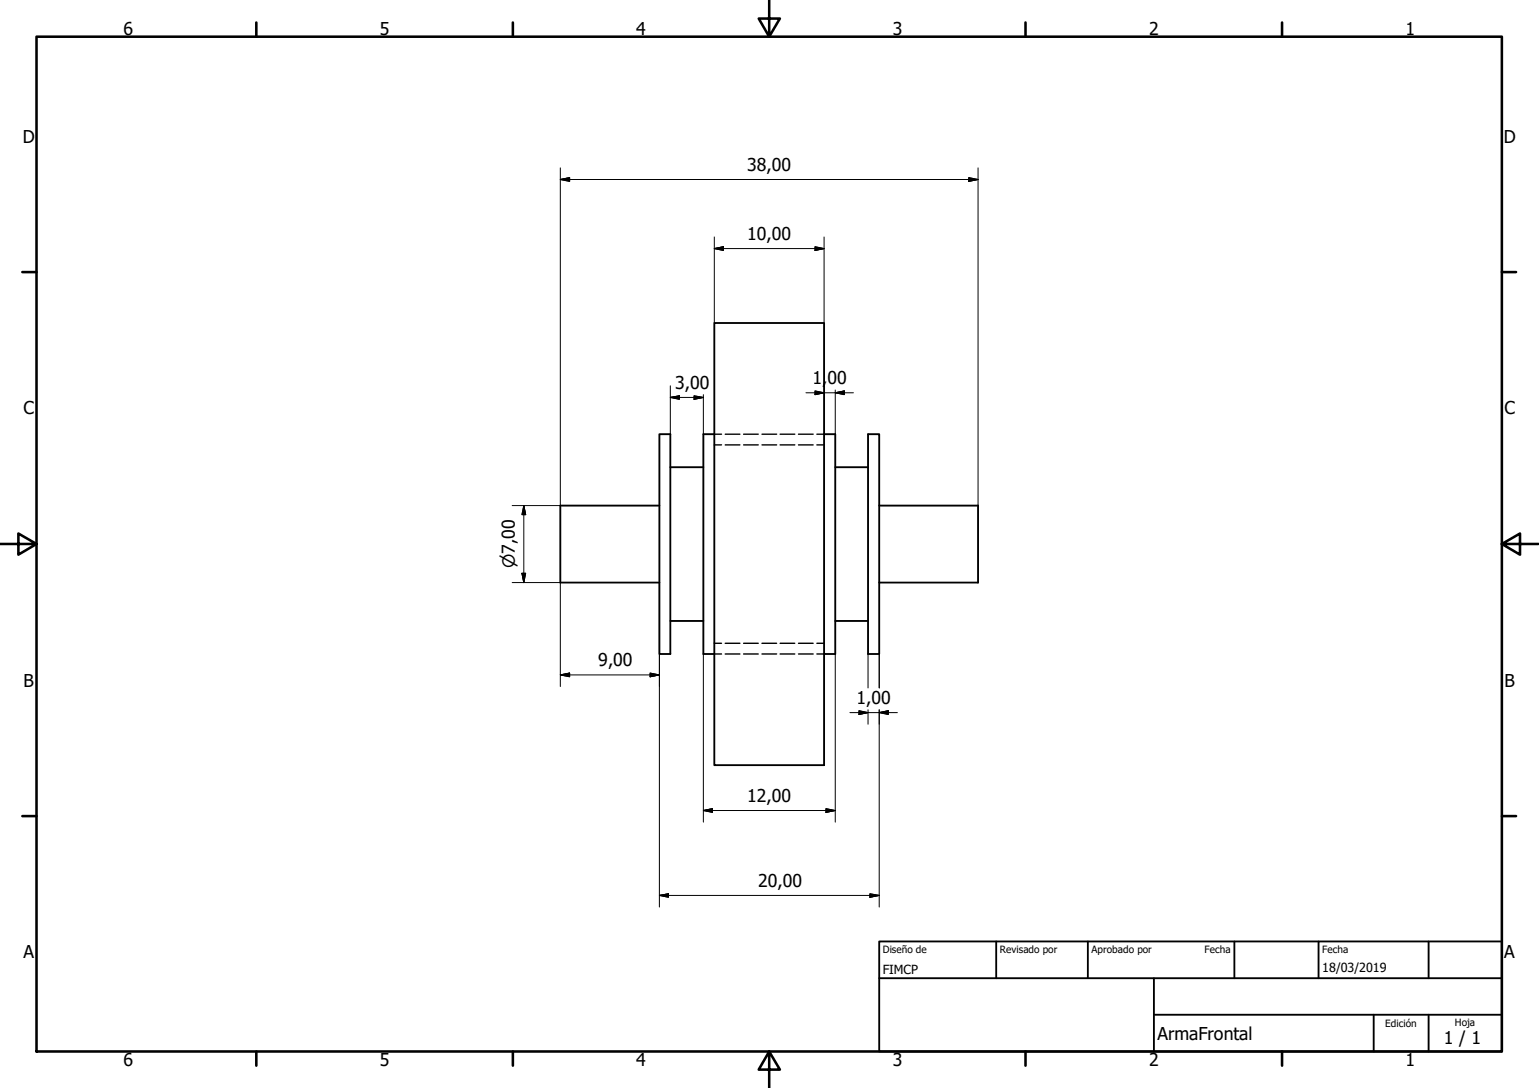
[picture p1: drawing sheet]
<svg xmlns="http://www.w3.org/2000/svg" width="420mm" height="297mm" viewBox="0 0 420 297" stroke-linecap="round" stroke-linejoin="round" font-family="sans-serif">
<!-- layer: Visible (ISO) -->
<path d="M195 88.2h30v120.7h-30zM180 118.5h3v60h-3zM195 118.5h-3v60h3M225 118.5h3v60h-3M237 118.5h3v60h-3zM180 138h-27v21.1h27M183 127.6h9M228 127.6h9M240 138h27v21.1h-27M183 169.5h9M228 169.5h9" fill="none" stroke="#000" stroke-width=".51"/>
<!-- layer: Oculto (ISO) -->
<g fill="none" stroke="#000" stroke-width=".38">
<path d="M195 118.5h2M198 118.5h4M203 118.5h4M208 118.5h4M213 118.5h4M218 118.5h4M223 118.5h2M195 121.5h2M198 121.5h4M203 121.5h4M208 121.5h4M213 121.5h4"/>
<path d="M218 121.5h4M223 121.5h2M195 175.6h2M195 178.5h2M198 175.6h4M198 178.5h4M203 175.6h4M203 178.5h4M208 175.6h4M208 178.5h4M213 175.6h4M213 178.5h4"/>
<path d="M218 175.6h4M218 178.5h4M223 175.6h2M223 178.5h2"/>
</g>
<!-- layer: Borde (ISO) -->
<g fill="none" stroke="#000" stroke-width=".7">
<path d="M10 10h400v277.1h-400zM70 6.1v3.9M140 6.1v3.9M210 0v10l-2.9-4.9h5.8l-2.9 4.9M280 6.1v3.9M350 6.1v3.9M6.1 74.3h3.9M410 74.3h3.9M0 148.5h10l-5-2.8v5.7l5-2.9M410 148.5l5 2.9v-5.7l-5 2.8h10M6.1 222.8h3.9M410 222.8h3.9"/>
<path d="M70 287.1v3.8M140 287.1v3.8M210 287.1l2.9 4.9h-5.8l2.9-4.9v9.9M280 287.1v3.8M350 287.1v3.8"/>
</g>
<path d="M240 257h170v30.1h-170zM272 257v10.1M297 257v10.1M337 257v10.1M360 257v10.1M390 257v10.1M240 267.1h170M315 277h95M315 267.1v20M375 277v10.1M390 277v10.1" fill="none" stroke="#000" stroke-width=".51"/>
<!-- layer: Cota (ISO) -->
<g fill="none" stroke="#000" stroke-width=".27">
<path d="M153 49l2.5-.5v1zM153 45.8v92.2h-13.2M153 49h114M264.5 48.5l2.5 .5-2.5 .5zM267 45.8v92.2M195 67.9l2.5-.5v1zM195 67.9h30M195 64.7v23.5M222.5 67.4l2.5 .5-2.5 .5zM225 64.7v23.5M183 108.5l2.5-.4v.9zM183 108.5h9"/>
<path d="M183 105.3v13.2M189.5 108.1l2.5 .4-2.5 .5zM192 107.7v10.8M220 107.2h13M222.5 106.7l2.5 .5-2.5 .5zM228 107.2l2.5-.5v1zM228 106.5v12M143 138l.5 2.5h-1zM143 138v21.1M139.8 159.1h13.2v28.3M142.5 156.5h1l-.5 2.6zM180 159.1v88.5"/>
<path d="M192 178.5v46M228 178.5v46M237 178.5v9.3M240 178.5v9.3M153 184.3l2.5-.5v1zM153 184.3h27M177.5 183.8l2.5 .5-2.5 .5zM232 194.5h13M234.5 194l2.5 .5-2.5 .6zM237 193.8v3.9M240 194.5l2.5-.5v1.1zM240 193.8v53.8"/>
<path d="M192 221.3l2.5-.5v1zM192 221.3h36M225.5 220.8l2.5 .5-2.5 .5zM180 244.5l2.5-.5v1zM180 244.5h60M237.5 244l2.5 .5-2.5 .5z"/>
</g>
<g fill="#000" stroke="#000" stroke-width=".27">
<path d="M153 49l2.5-.5zM153 49l2.5-.5v1zM264.5 49.5l2.5-.5zM264.5 48.5l2.5 .5-2.5 .5zM195 67.9l2.5-.5zM195 67.9l2.5-.5v1zM222.5 68.4l2.5-.5zM222.5 67.4l2.5 .5-2.5 .5zM183 108.5l2.5-.4zM183 108.5l2.5-.4v.9zM189.5 109l2.5-.5zM189.5 108.1l2.5 .4-2.5 .5z"/>
<path d="M222.5 107.7l2.5-.5zM222.5 106.7l2.5 .5-2.5 .5zM228 107.2l2.5-.5zM228 107.2l2.5-.5v1zM142.5 156.5l.5 2.6zM142.5 156.5h1l-.5 2.6zM143 138l.5 2.5zM143 138l.5 2.5h-1zM153 184.3l2.5-.5zM153 184.3l2.5-.5v1zM177.5 184.8l2.5-.5zM177.5 183.8l2.5 .5-2.5 .5z"/>
<path d="M234.5 195.1l2.5-.6zM234.5 194l2.5 .5-2.5 .6zM240 194.5l2.5-.5zM240 194.5l2.5-.5v1.1zM192 221.3l2.5-.5zM192 221.3l2.5-.5v1zM225.5 221.8l2.5-.5zM225.5 220.8l2.5 .5-2.5 .5zM180 244.5l2.5-.5zM180 244.5l2.5-.5v1zM237.5 245l2.5-.5zM237.5 244l2.5 .5-2.5 .5z"/>
</g>
<g font-size="4.8">
<text x="33.7" y="9.6">6</text>
<text x="103.7" y="9.6">5</text>
<text x="173.7" y="9.6">4</text>
<text x="243.7" y="9.6">3</text>
<text x="313.7" y="9.6">2</text>
<text x="383.7" y="9.6">1</text>
<text x="6.2" y="38.9">D</text>
<text x="410.5" y="38.9">D</text>
<text x="204" y="46.6">38,00</text>
<text x="204" y="65.5">10,00</text>
<text x="184.3" y="106.2">3,00</text>
<text x="221.8" y="104.8">1,</text>
<text x="225.9" y="104.8">00</text>
<text x="6.4" y="113.1">C</text>
<text x="410.7" y="113.1">C</text>
<text x="163.3" y="181.8">9,00</text>
<text x="6.4" y="187.4">B</text>
<text x="410.7" y="187.4">B</text>
<text x="233.8" y="192.1">1,00</text>
<text x="204" y="218.9">12,00</text>
<text x="207" y="242.1">20,00</text>
<text x="6.4" y="261.7">A</text>
<text x="410.7" y="261.7">A</text>
<text x="316" y="283.8">ArmaFrontal</text>
<text x="394.2" y="285">1 / 1</text>
<text x="33.7" y="290.9">6</text>
<text x="103.7" y="290.9">5</text>
<text x="173.7" y="290.9">4</text>
<text x="243.7" y="290.9">3</text>
<text x="313.7" y="290.9">2</text>
<text x="383.7" y="290.9">1</text>
</g>
<text font-size="4.6" x="140.6" y="155.2" transform="rotate(-90 140.6 155.2)">⌀7,00</text>
<g font-size="3.4">
<text x="241" y="266">FIMCP</text>
<text x="361" y="265.5">18/03/2019</text>
</g>
<g font-size="2.7">
<text x="241" y="260.2">Diseño de</text>
<text x="273" y="260.1">Revisado por</text>
<text x="298" y="260.1">Aprobado por</text>
<text x="328.9" y="260.1">Fecha</text>
<text x="361" y="260.1">Fecha</text>
<text x="378.2" y="280.3">Edición</text>
<text x="397.2" y="280">Hoja</text>
</g>
</svg>
